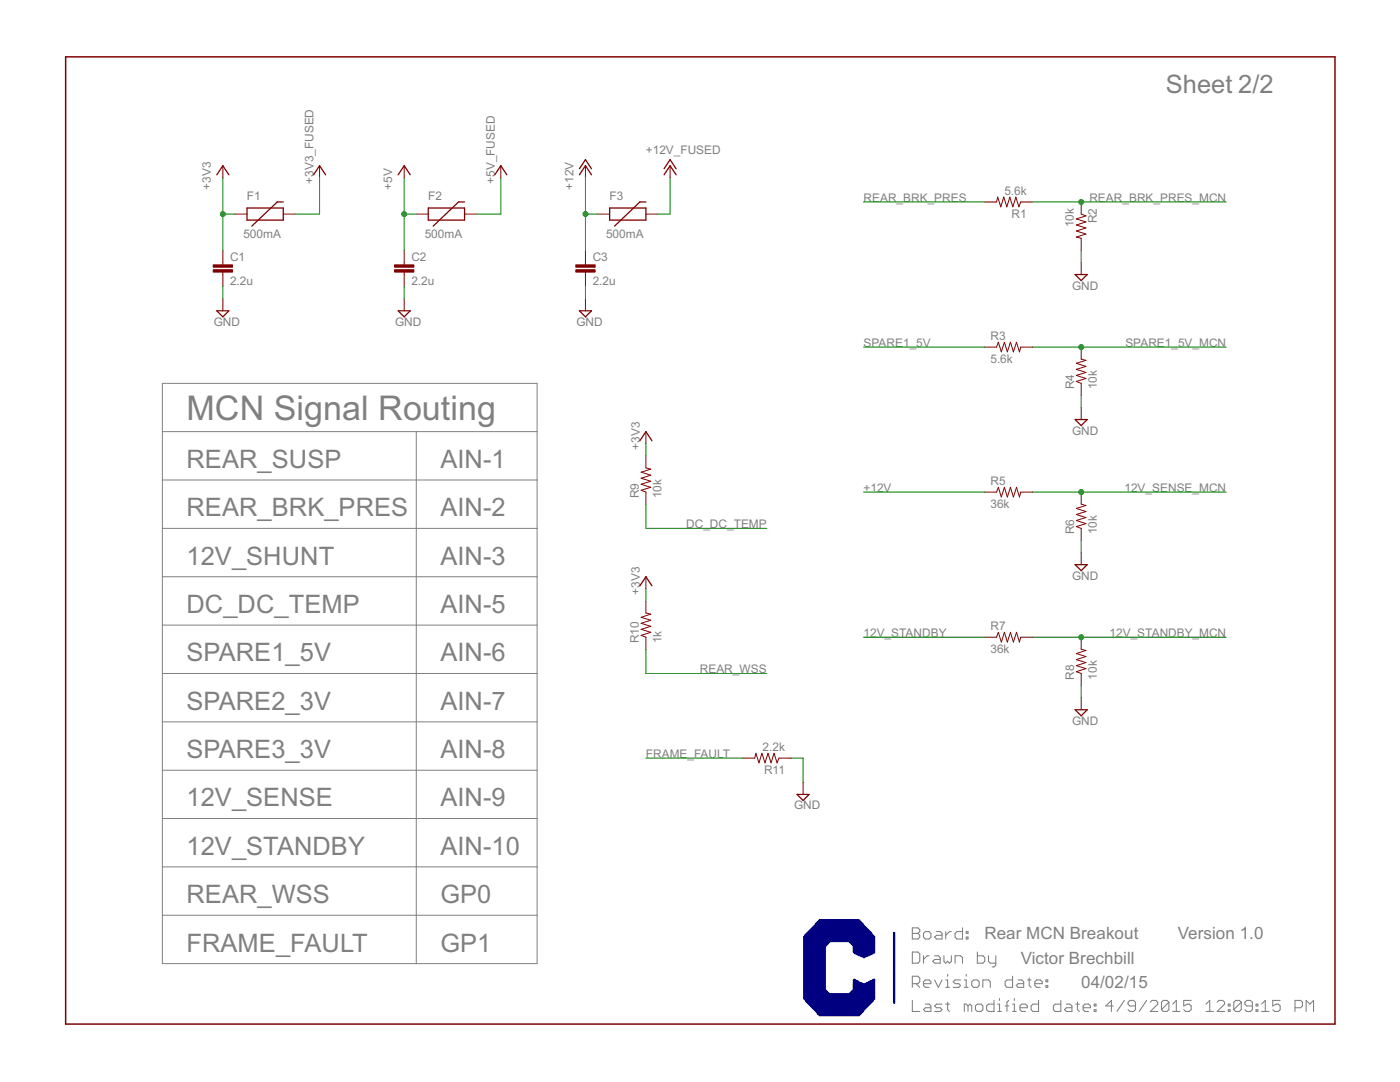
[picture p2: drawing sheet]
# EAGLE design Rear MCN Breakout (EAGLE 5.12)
PARTNO: RC0603JR-1010KL

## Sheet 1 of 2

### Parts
U$1  CURRENT-C-LETTER-LANDSCAPE  [BLANK]
X-336  MICROFIT-04-DUAL-VERT-SMD  [MICROFIT-4-DUAL-VERT-SMD]
X-337  MICROFIT-04-DUAL-VERT-SMD  [MICROFIT-4-DUAL-VERT-SMD]
X-408  M8-8-VERT  [M8-VERT-8POS]
X-409  M8-8-VERT  [M8-VERT-8POS]
X-410  M8-8-VERT  [M8-VERT-8POS]
X-413  M8-8-VERT  [M8-VERT-8POS]
X-517  MICROCLASP-20-DUAL-RA  [MICROCLASP-20-DUAL-RA]

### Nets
12V_SENSE_MCN: X-517.5 ; also sheet 2
12V_SHUNT: X-337.1 X-517.16
12V_STANDBY: X-336.3 ; also sheet 2
12V_STANDBY_MCN: X-517.6 ; also sheet 2
+3V3: X-337.2 X-408.P$1 X-517.18 ; also sheet 2
+3V3_FUSED: X-413.P$2 ; also sheet 2
+5V: X-517.17 ; also sheet 2
+5V_FUSED: X-409.P$1 X-410.P$1 X-413.P$1 ; also sheet 2
+12V: X-517.14 ; also sheet 2
+12V_FUSED: X-336.1 ; also sheet 2
DC_DC_TEMP: X-337.3 X-517.12 ; also sheet 2
FRAME_FAULT: X-336.4 X-517.8 ; also sheet 2
GND: X-336.2 X-337.4 X-408.P$2 X-409.P$2 X-410.P$2 X-413.P$6 X-413.P$7 X-413.P$8 X-517.3 X-517.4 ; also sheet 2
REAR_BRK_PRES: X-410.P$3 ; also sheet 2
REAR_BRK_PRES_MCN: X-517.19 ; also sheet 2
REAR_SUSP: X-408.P$3 X-517.20
REAR_WSS: X-409.P$3 X-517.7 ; also sheet 2
SHIELD: X-408.SHLD(SHIELD) X-409.SHLD(SHIELD) X-410.SHLD(SHIELD) X-413.SHLD(SHIELD) X-517.13
SPARE1_5V: X-413.P$3 ; also sheet 2
SPARE1_5V_MCN: X-517.11 ; also sheet 2
SPARE2_3V: X-413.P$4 X-517.1
SPARE3_3V: X-413.P$5 X-517.2
Unconnected: X-408.P$4 X-408.P$5 X-408.P$6 X-408.P$7 X-408.P$8 X-409.P$4 X-409.P$5 X-409.P$6 X-409.P$7 X-409.P$8 X-410.P$4 X-410.P$5 X-410.P$6 X-410.P$7 X-410.P$8 X-517.9 X-517.10 X-517.15

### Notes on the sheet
- Rear MCN Breakout | Version 1.0
- Victor Brechbill
- 04/02/15

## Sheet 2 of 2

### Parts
C1  2.2u  CAP0603-CAP  [0603-CAP]
C2  2.2u  CAP0603-CAP  [0603-CAP]
C3  2.2u  CAP0603-CAP  [0603-CAP]
F1  500mA  PTC0603  [0603]
F2  500mA  PTC0603  [0603]
F3  500mA  PTC0603  [0603]
R1  5.6k  RESISTOR0603-RES  [0603-RES]
R2  10k  RESISTOR0603-RES  [0603-RES]
R3  5.6k  RESISTOR0603-RES  [0603-RES]
R4  10k  RESISTOR0603-RES  [0603-RES]
R5  36k  RESISTOR0603-RES  [0603-RES]
R6  10k  RESISTOR0603-RES  [0603-RES]
R7  36k  RESISTOR0603-RES  [0603-RES]
R8  10k  RESISTOR0603-RES  [0603-RES]
R9  10k  RESISTOR0603-RES  [0603-RES]
R10  1k  RESISTOR0603-RES  [0603-RES]
R11  2.2k  RESISTOR0603-RES  [0603-RES]
U$2  CURRENT-C-LETTER-LANDSCAPE  [BLANK]

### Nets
12V_SENSE_MCN: R5.2 R6.2 ; also sheet 1
12V_STANDBY: R7.1 ; also sheet 1
12V_STANDBY_MCN: R7.2 R8.2 ; also sheet 1
+3V3: C1.1 F1.1 R9.2 R10.2 ; also sheet 1
+3V3_FUSED: F1.2 ; also sheet 1
+5V: C2.1 F2.1 ; also sheet 1
+5V_FUSED: F2.2 ; also sheet 1
+12V: C3.1 F3.1 R5.1 ; also sheet 1
+12V_FUSED: F3.2 ; also sheet 1
DC_DC_TEMP: R9.1 ; also sheet 1
FRAME_FAULT: R11.2 ; also sheet 1
GND: C1.2 C2.2 C3.2 R2.2 R4.1 R6.1 R8.1 R11.1 ; also sheet 1
REAR_BRK_PRES: R1.2 ; also sheet 1
REAR_BRK_PRES_MCN: R1.1 R2.1 ; also sheet 1
REAR_WSS: R10.1 ; also sheet 1
SPARE1_5V: R3.1 ; also sheet 1
SPARE1_5V_MCN: R3.2 R4.2 ; also sheet 1

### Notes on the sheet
- MCN Signal Routing
- REAR_SUSP | AIN-1
- REAR_BRK_PRES | AIN-2
- 12V_SHUNT | AIN-3
- DC_DC_TEMP | AIN-5
- SPARE1_5V | AIN-6
- SPARE2_3V | AIN-7
- SPARE3_3V | AIN-8
- 12V_SENSE | AIN-9
- 12V_STANDBY | AIN-10
- REAR_WSS | GP0
- Rear MCN Breakout | Version 1.0
- FRAME_FAULT | GP1
- Victor Brechbill
- 04/02/15
